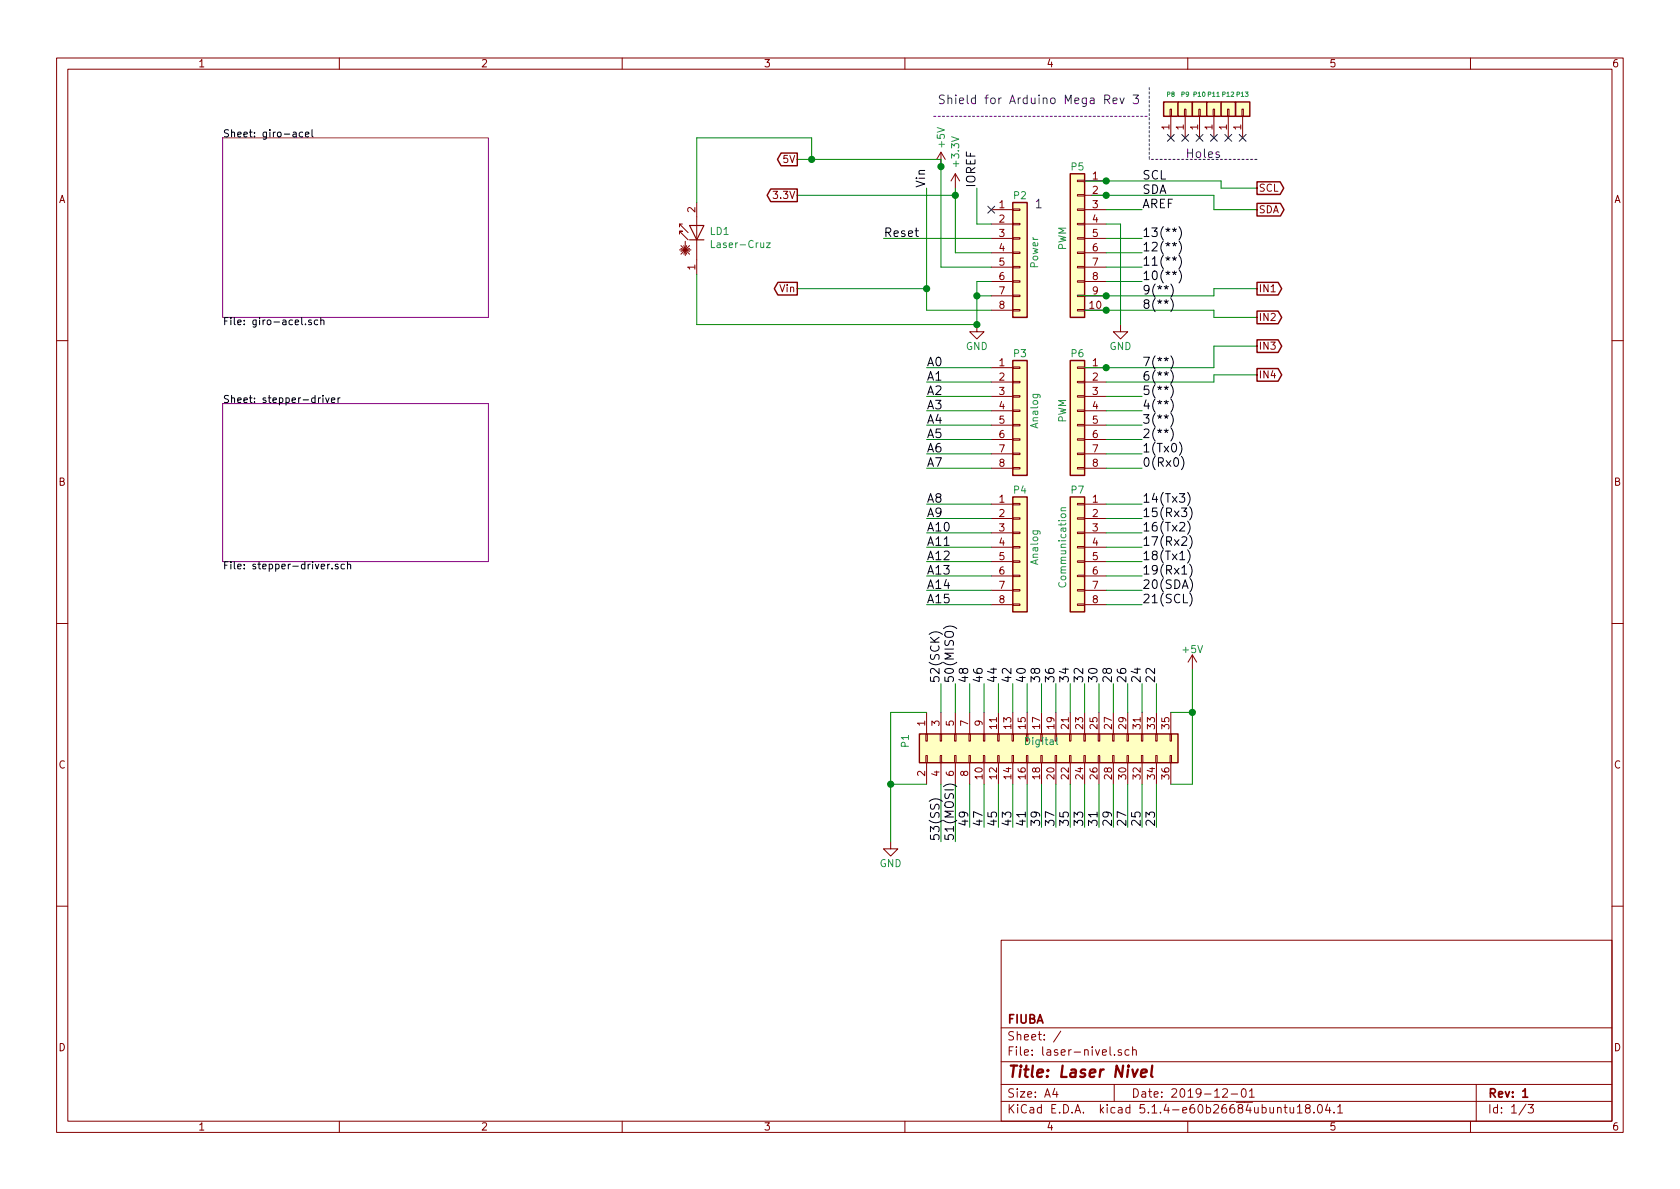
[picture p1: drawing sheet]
EESchema Schematic File Version 4
LIBS:laser-nivel-cache
EELAYER 30 0
EELAYER END
$Descr A4 11693 8268
encoding utf-8
Sheet 1 3
Title "Laser Nivel"
Date "2019-12-01"
Rev "1"
Comp "FIUBA"
Comment1 ""
Comment2 ""
Comment3 ""
Comment4 ""
$EndDescr
NoConn ~ 6900 1450
Text Label 6800 1300 1    60   ~ 0
IOREF
Text Label 6450 1300 1    60   ~ 0
Vin
Text Label 6450 2550 0    60   ~ 0
A0
Text Label 6450 2650 0    60   ~ 0
A1
Text Label 6450 2750 0    60   ~ 0
A2
Text Label 6450 2850 0    60   ~ 0
A3
Text Label 6450 2950 0    60   ~ 0
A4
Text Label 6450 3050 0    60   ~ 0
A5
Text Label 6450 3150 0    60   ~ 0
A6
Text Label 8050 4750 1    60   ~ 0
22
Text Label 7950 4750 1    60   ~ 0
24
Text Label 7850 4750 1    60   ~ 0
26
Text Label 7750 4750 1    60   ~ 0
28
Text Label 7650 4750 1    60   ~ 0
30
Text Label 7550 4750 1    60   ~ 0
32
Text Label 7450 4750 1    60   ~ 0
34
Text Label 7350 4750 1    60   ~ 0
36
Text Label 7250 4750 1    60   ~ 0
38
Text Label 7150 4750 1    60   ~ 0
40
Text Label 7050 4750 1    60   ~ 0
42
Text Label 6950 4750 1    60   ~ 0
44
Text Label 6850 4750 1    60   ~ 0
46
Text Label 6750 4750 1    60   ~ 0
48
Text Label 6650 4750 1    60   ~ 0
50(MISO)
Text Label 6550 4750 1    60   ~ 0
52(SCK)
Text Label 8050 5750 1    60   ~ 0
23
Text Label 7950 5750 1    60   ~ 0
25
Text Label 7850 5750 1    60   ~ 0
27
Text Label 7650 5750 1    60   ~ 0
31
Text Label 7750 5750 1    60   ~ 0
29
Text Label 7550 5750 1    60   ~ 0
33
Text Label 7450 5750 1    60   ~ 0
35
Text Label 7350 5750 1    60   ~ 0
37
Text Label 7250 5750 1    60   ~ 0
39
Text Label 7150 5750 1    60   ~ 0
41
Text Label 7050 5750 1    60   ~ 0
43
Text Label 6950 5750 1    60   ~ 0
45
Text Label 6850 5750 1    60   ~ 0
47
Text Label 6750 5750 1    60   ~ 0
49
Text Label 6650 5850 1    60   ~ 0
51(MOSI)
Text Label 6550 5850 1    60   ~ 0
53(SS)
Text Label 7950 4200 0    60   ~ 0
21(SCL)
Text Label 7950 3700 0    60   ~ 0
16(Tx2)
Text Label 7950 3600 0    60   ~ 0
15(Rx3)
Text Label 7950 3500 0    60   ~ 0
14(Tx3)
Text Label 7950 1650 0    60   ~ 0
13(**)
Text Label 7950 1750 0    60   ~ 0
12(**)
Text Label 7950 1850 0    60   ~ 0
11(**)
Text Label 7950 1950 0    60   ~ 0
10(**)
Text Label 7950 2050 0    60   ~ 0
9(**)
Text Label 7950 2150 0    60   ~ 0
8(**)
Text Label 7950 2550 0    60   ~ 0
7(**)
Text Label 7950 2650 0    60   ~ 0
6(**)
Text Label 7950 2750 0    60   ~ 0
5(**)
Text Label 7950 2850 0    60   ~ 0
4(**)
Text Label 7950 2950 0    60   ~ 0
3(**)
Text Label 7950 3050 0    60   ~ 0
2(**)
Text Label 7950 3150 0    60   ~ 0
1(Tx0)
Text Label 7950 3250 0    60   ~ 0
0(Rx0)
Text Label 7950 1350 0    60   ~ 0
SDA
Text Label 7950 1250 0    60   ~ 0
SCL
Text Label 7950 1450 0    60   ~ 0
AREF
Text Notes 6525 725  0    60   ~ 0
Shield for Arduino Mega Rev 3
Text Notes 8250 1100 0    60   ~ 0
Holes
$Comp
L laser-nivel-rescue:Conn_01x01-Connector_Generic P8
U 1 1
P 8150 750
F 0 "P8" V 8250 750 31  0000 C CNN
F 1 "CONN_01X01" V 8250 750 50  0001 C CNN
F 2 "Socket_Arduino_Mega:Arduino_1pin" H 8150 750 50  0001 C CNN
F 3 "" H 8150 750 50  0000 C CNN
	1    8150 750 
	0    -1   -1   0   
$EndComp
$Comp
L laser-nivel-rescue:Conn_01x01-Connector_Generic P9
U 1 1
P 8250 750
F 0 "P9" V 8350 750 31  0000 C CNN
F 1 "CONN_01X01" V 8350 750 50  0001 C CNN
F 2 "Socket_Arduino_Mega:Arduino_1pin" H 8250 750 50  0001 C CNN
F 3 "" H 8250 750 50  0000 C CNN
	1    8250 750 
	0    -1   -1   0   
$EndComp
$Comp
L laser-nivel-rescue:Conn_01x01-Connector_Generic P10
U 1 1
P 8350 750
F 0 "P10" V 8450 750 31  0000 C CNN
F 1 "CONN_01X01" V 8450 750 50  0001 C CNN
F 2 "Socket_Arduino_Mega:Arduino_1pin" H 8350 750 50  0001 C CNN
F 3 "" H 8350 750 50  0000 C CNN
	1    8350 750 
	0    -1   -1   0   
$EndComp
$Comp
L laser-nivel-rescue:Conn_01x01-Connector_Generic P11
U 1 1
P 8450 750
F 0 "P11" V 8550 750 31  0000 C CNN
F 1 "CONN_01X01" V 8550 750 50  0001 C CNN
F 2 "Socket_Arduino_Mega:Arduino_1pin" H 8450 750 50  0001 C CNN
F 3 "" H 8450 750 50  0000 C CNN
	1    8450 750 
	0    -1   -1   0   
$EndComp
$Comp
L laser-nivel-rescue:Conn_01x01-Connector_Generic P12
U 1 1
P 8550 750
F 0 "P12" V 8650 750 31  0000 C CNN
F 1 "CONN_01X01" V 8650 750 50  0001 C CNN
F 2 "Socket_Arduino_Mega:Arduino_1pin" H 8550 750 50  0001 C CNN
F 3 "" H 8550 750 50  0000 C CNN
	1    8550 750 
	0    -1   -1   0   
$EndComp
$Comp
L laser-nivel-rescue:Conn_01x01-Connector_Generic P13
U 1 1
P 8650 750
F 0 "P13" V 8750 750 31  0000 C CNN
F 1 "CONN_01X01" V 8750 750 50  0001 C CNN
F 2 "Socket_Arduino_Mega:Arduino_1pin" H 8650 750 50  0001 C CNN
F 3 "" H 8650 750 50  0000 C CNN
	1    8650 750 
	0    -1   -1   0   
$EndComp
NoConn ~ 8150 950 
NoConn ~ 8250 950 
NoConn ~ 8350 950 
NoConn ~ 8450 950 
NoConn ~ 8550 950 
NoConn ~ 8650 950 
$Comp
L laser-nivel-rescue:Conn_01x08-Connector_Generic P2
U 1 1
P 7100 1750
F 0 "P2" H 7100 2150 50  0000 C CNN
F 1 "Power" V 7200 1750 50  0000 C CNN
F 2 "Socket_Arduino_Mega:Socket_Strip_Arduino_1x08" H 7100 1750 50  0001 C CNN
F 3 "" H 7100 1750 50  0000 C CNN
	1    7100 1750
	1    0    0    -1  
$EndComp
Text Notes 7200 1450 0    60   ~ 0
1
$Comp
L laser-nivel-rescue:+3V3-power #PWR01
U 1 1
P 6650 1300
F 0 "#PWR01" H 6650 1150 50  0001 C CNN
F 1 "+3.3V" V 6650 1550 50  0000 C CNN
F 2 "" H 6650 1300 50  0000 C CNN
F 3 "" H 6650 1300 50  0000 C CNN
	1    6650 1300
	1    0    0    -1  
$EndComp
Text Label 6150 1650 0    60   ~ 0
Reset
$Comp
L laser-nivel-rescue:+5V-power #PWR02
U 1 1
P 6550 1150
F 0 "#PWR02" H 6550 1000 50  0001 C CNN
F 1 "+5V" V 6550 1350 50  0000 C CNN
F 2 "" H 6550 1150 50  0000 C CNN
F 3 "" H 6550 1150 50  0000 C CNN
	1    6550 1150
	1    0    0    -1  
$EndComp
$Comp
L laser-nivel-rescue:GND-power #PWR03
U 1 1
P 6800 2250
F 0 "#PWR03" H 6800 2000 50  0001 C CNN
F 1 "GND" H 6800 2100 50  0000 C CNN
F 2 "" H 6800 2250 50  0000 C CNN
F 3 "" H 6800 2250 50  0000 C CNN
	1    6800 2250
	1    0    0    -1  
$EndComp
$Comp
L laser-nivel-rescue:Conn_01x10-Connector_Generic P5
U 1 1
P 7500 1650
F 0 "P5" H 7500 2150 50  0000 C CNN
F 1 "PWM" V 7600 1650 50  0000 C CNN
F 2 "Socket_Arduino_Mega:Socket_Strip_Arduino_1x10" H 7500 1650 50  0001 C CNN
F 3 "" H 7500 1650 50  0000 C CNN
	1    7500 1650
	-1   0    0    -1  
$EndComp
$Comp
L laser-nivel-rescue:GND-power #PWR04
U 1 1
P 7800 2250
F 0 "#PWR04" H 7800 2000 50  0001 C CNN
F 1 "GND" H 7800 2100 50  0000 C CNN
F 2 "" H 7800 2250 50  0000 C CNN
F 3 "" H 7800 2250 50  0000 C CNN
	1    7800 2250
	1    0    0    -1  
$EndComp
$Comp
L laser-nivel-rescue:Conn_01x08-Connector_Generic P6
U 1 1
P 7500 2850
F 0 "P6" H 7500 3250 50  0000 C CNN
F 1 "PWM" V 7600 2850 50  0000 C CNN
F 2 "Socket_Arduino_Mega:Socket_Strip_Arduino_1x08" H 7500 2850 50  0001 C CNN
F 3 "" H 7500 2850 50  0000 C CNN
	1    7500 2850
	-1   0    0    -1  
$EndComp
$Comp
L laser-nivel-rescue:Conn_02x18_Odd_Even-Connector_Generic P1
U 1 1
P 7250 5150
F 0 "P1" H 7250 6100 50  0000 C CNN
F 1 "Digital" V 7250 5150 50  0000 C CNN
F 2 "Socket_Arduino_Mega:Socket_Strip_Arduino_2x18" H 7250 4100 50  0001 C CNN
F 3 "" H 7250 4100 50  0000 C CNN
	1    7250 5150
	0    -1   1    0   
$EndComp
Wire Wire Line
	6650 1300 6650 1350
Wire Wire Line
	6800 1550 6800 1300
Wire Wire Line
	6900 1550 6800 1550
Wire Notes Line
	8750 1100 8000 1100
Wire Notes Line
	6500 800  8000 800 
Wire Wire Line
	6650 1750 6900 1750
Wire Wire Line
	6550 1150 6550 1850
Wire Wire Line
	6550 1850 6900 1850
Wire Wire Line
	6900 2150 6450 2150
Wire Wire Line
	6450 2150 6450 2000
Wire Wire Line
	6150 1650 6900 1650
Wire Wire Line
	6900 1950 6800 1950
Wire Wire Line
	6800 1950 6800 2050
Wire Wire Line
	6800 2050 6800 2250
Wire Wire Line
	6900 2050 6800 2050
Connection ~ 6800 2050
Wire Wire Line
	7700 1450 7950 1450
Wire Wire Line
	7700 1650 7950 1650
Wire Wire Line
	7950 1750 7700 1750
Wire Wire Line
	7700 1850 7950 1850
Wire Wire Line
	7700 1950 7950 1950
Wire Wire Line
	7800 2250 7800 1550
Wire Wire Line
	7800 1550 7700 1550
Wire Wire Line
	6900 2550 6450 2550
Wire Wire Line
	6450 2650 6900 2650
Wire Wire Line
	6900 2750 6450 2750
Wire Wire Line
	6450 2850 6900 2850
Wire Wire Line
	6900 2950 6450 2950
Wire Wire Line
	6450 3050 6900 3050
Wire Wire Line
	6900 3150 6450 3150
Wire Wire Line
	7950 2750 7700 2750
Wire Wire Line
	7700 2850 7950 2850
Wire Wire Line
	7950 2950 7700 2950
Wire Wire Line
	7700 3050 7950 3050
Wire Wire Line
	7950 3150 7700 3150
Wire Wire Line
	7700 3250 7950 3250
Wire Wire Line
	7950 3500 7700 3500
Wire Wire Line
	7700 3600 7950 3600
Wire Wire Line
	7950 3700 7700 3700
Wire Wire Line
	7700 4200 7950 4200
Wire Wire Line
	8050 4950 8050 4750
Wire Wire Line
	7950 4950 7950 4750
Wire Wire Line
	7850 4950 7850 4750
Wire Wire Line
	7750 4950 7750 4750
Wire Wire Line
	7650 4950 7650 4750
Wire Wire Line
	7550 4950 7550 4750
Wire Wire Line
	7450 4950 7450 4750
Wire Wire Line
	7350 4950 7350 4750
Wire Wire Line
	7250 4950 7250 4750
Wire Wire Line
	7150 4950 7150 4750
Wire Wire Line
	7050 4950 7050 4750
Wire Wire Line
	6950 4950 6950 4750
Wire Wire Line
	6850 4950 6850 4750
Wire Wire Line
	6750 4950 6750 4750
Wire Wire Line
	6650 4950 6650 4750
Wire Wire Line
	6550 4950 6550 4750
Wire Wire Line
	8050 5450 8050 5750
Wire Wire Line
	7950 5450 7950 5750
Wire Wire Line
	7850 5450 7850 5750
Wire Wire Line
	7750 5450 7750 5750
Wire Wire Line
	7650 5450 7650 5750
Wire Wire Line
	7550 5450 7550 5750
Wire Wire Line
	7450 5450 7450 5750
Wire Wire Line
	7350 5450 7350 5750
Wire Wire Line
	7250 5450 7250 5750
Wire Wire Line
	7150 5450 7150 5750
Wire Wire Line
	7050 5450 7050 5750
Wire Wire Line
	6950 5450 6950 5750
Wire Wire Line
	6850 5450 6850 5750
Wire Wire Line
	6750 5450 6750 5750
Wire Wire Line
	6650 5450 6650 5850
Wire Wire Line
	6550 5450 6550 5850
Wire Wire Line
	6450 4950 6200 4950
$Comp
L laser-nivel-rescue:GND-power #PWR05
U 1 1
P 6200 5850
F 0 "#PWR05" H 6200 5600 50  0001 C CNN
F 1 "GND" H 6200 5700 50  0000 C CNN
F 2 "" H 6200 5850 50  0000 C CNN
F 3 "" H 6200 5850 50  0000 C CNN
	1    6200 5850
	1    0    0    -1  
$EndComp
Wire Wire Line
	6450 5450 6200 5450
Connection ~ 6200 5450
Wire Wire Line
	8300 5450 8150 5450
Wire Wire Line
	8300 4950 8150 4950
$Comp
L laser-nivel-rescue:+5V-power #PWR06
U 1 1
P 8300 4650
F 0 "#PWR06" H 8300 4500 50  0001 C CNN
F 1 "+5V" H 8300 4790 50  0000 C CNN
F 2 "" H 8300 4650 50  0000 C CNN
F 3 "" H 8300 4650 50  0000 C CNN
	1    8300 4650
	1    0    0    -1  
$EndComp
Connection ~ 8300 4950
Wire Wire Line
	8300 4650 8300 4950
Wire Wire Line
	8300 4950 8300 5450
Wire Wire Line
	6200 4950 6200 5450
Wire Wire Line
	6200 5450 6200 5850
Wire Wire Line
	6450 4200 6900 4200
Wire Wire Line
	6900 3700 6450 3700
Wire Wire Line
	6450 3600 6900 3600
Wire Wire Line
	6900 3500 6450 3500
Wire Wire Line
	6450 3250 6900 3250
$Comp
L laser-nivel-rescue:Conn_01x08-Connector_Generic P3
U 1 1
P 7100 2850
F 0 "P3" H 7100 3250 50  0000 C CNN
F 1 "Analog" V 7200 2850 50  0000 C CNN
F 2 "Socket_Arduino_Mega:Socket_Strip_Arduino_1x08" H 7100 2850 50  0001 C CNN
F 3 "" H 7100 2850 50  0000 C CNN
	1    7100 2850
	1    0    0    -1  
$EndComp
Text Label 6450 4200 0    60   ~ 0
A15
Text Label 6450 3700 0    60   ~ 0
A10
Text Label 6450 3600 0    60   ~ 0
A9
Text Label 6450 3500 0    60   ~ 0
A8
Text Label 6450 3250 0    60   ~ 0
A7
Text Label 6450 3800 0    60   ~ 0
A11
Text Label 6450 3900 0    60   ~ 0
A12
Text Label 6450 4000 0    60   ~ 0
A13
Text Label 6450 4100 0    60   ~ 0
A14
$Comp
L laser-nivel-rescue:Conn_01x08-Connector_Generic P4
U 1 1
P 7100 3800
F 0 "P4" H 7100 4200 50  0000 C CNN
F 1 "Analog" V 7200 3800 50  0000 C CNN
F 2 "Socket_Arduino_Mega:Socket_Strip_Arduino_1x08" H 7100 3800 50  0001 C CNN
F 3 "" H 7100 3800 50  0000 C CNN
	1    7100 3800
	1    0    0    -1  
$EndComp
Wire Wire Line
	6450 3800 6900 3800
Wire Wire Line
	6900 3900 6450 3900
Wire Wire Line
	6450 4000 6900 4000
Wire Wire Line
	6900 4100 6450 4100
Wire Wire Line
	7950 4100 7700 4100
Wire Wire Line
	7700 4000 7950 4000
Wire Wire Line
	7950 3900 7700 3900
Wire Wire Line
	7700 3800 7950 3800
$Comp
L laser-nivel-rescue:Conn_01x08-Connector_Generic P7
U 1 1
P 7500 3800
F 0 "P7" H 7500 4200 50  0000 C CNN
F 1 "Communication" V 7600 3800 50  0000 C CNN
F 2 "Socket_Arduino_Mega:Socket_Strip_Arduino_1x08" H 7500 3800 50  0001 C CNN
F 3 "" H 7500 3800 50  0000 C CNN
	1    7500 3800
	-1   0    0    -1  
$EndComp
Text Label 7950 3800 0    60   ~ 0
17(Rx2)
Text Label 7950 3900 0    60   ~ 0
18(Tx1)
Text Label 7950 4000 0    60   ~ 0
19(Rx1)
Text Label 7950 4100 0    60   ~ 0
20(SDA)
$Sheet
S 1550 950  1850 1250
U 5DE4E463
F0 "giro-acel" 50
F1 "giro-acel.sch" 50
$EndSheet
$Sheet
S 1550 2800 1850 1100
U 5DE53536
F0 "stepper-driver" 50
F1 "stepper-driver.sch" 50
$EndSheet
Text GLabel 5550 1100 0    50   Output ~ 0
5V
Text GLabel 5550 1350 0    50   Output ~ 0
3.3V
Text GLabel 8750 1300 2    50   Output ~ 0
SCL
Text GLabel 8750 1450 2    50   Output ~ 0
SDA
Text GLabel 5550 2000 0    50   Output ~ 0
Vin
Text GLabel 8750 2000 2    50   Output ~ 0
IN1
Text GLabel 8750 2200 2    50   Output ~ 0
IN2
Text GLabel 8750 2400 2    50   Output ~ 0
IN3
Text GLabel 8750 2600 2    50   Output ~ 0
IN4
Wire Wire Line
	5550 1100 5650 1100
Wire Wire Line
	6550 1100 6550 1150
Connection ~ 6550 1150
Wire Wire Line
	5550 1350 6650 1350
Connection ~ 6650 1350
Wire Wire Line
	6650 1350 6650 1750
Wire Wire Line
	5550 2000 6450 2000
Connection ~ 6450 2000
Wire Wire Line
	6450 2000 6450 1300
Wire Wire Line
	8500 1250 8500 1300
Wire Wire Line
	8500 1300 8750 1300
Wire Wire Line
	7550 1250 7700 1250
Connection ~ 7700 1250
Wire Wire Line
	7700 1250 8500 1250
Wire Wire Line
	8450 1350 8450 1450
Wire Wire Line
	8450 1450 8750 1450
Wire Wire Line
	7600 1350 7700 1350
Connection ~ 7700 1350
Wire Wire Line
	7700 1350 8450 1350
Wire Wire Line
	8450 2050 8450 2000
Wire Wire Line
	8450 2000 8750 2000
Wire Wire Line
	7500 2050 7700 2050
Connection ~ 7700 2050
Wire Wire Line
	7700 2050 8450 2050
Wire Wire Line
	8450 2150 8450 2200
Wire Wire Line
	8450 2200 8750 2200
Wire Wire Line
	7550 2150 7700 2150
Connection ~ 7700 2150
Wire Wire Line
	7700 2150 8450 2150
Wire Wire Line
	8450 2550 8450 2400
Wire Wire Line
	8450 2400 8750 2400
Wire Wire Line
	7550 2550 7700 2550
Connection ~ 7700 2550
Wire Wire Line
	7700 2550 8450 2550
Wire Wire Line
	8450 2650 8450 2600
Wire Wire Line
	8450 2600 8750 2600
Wire Wire Line
	7700 2650 8450 2650
$Comp
L Device:Laserdiode_1C2A LD1
U 1 1
P 4850 1600
F 0 "LD1" V 4846 1512 50  0000 R CNN
F 1 "Laser-Cruz" V 4755 1512 50  0000 R CNN
F 2 "" H 4750 1575 50  0001 C CNN
F 3 "~" H 4880 1400 50  0001 C CNN
	1    4850 1600
	0    -1   -1   0   
$EndComp
Wire Wire Line
	5650 1100 5650 950 
Wire Wire Line
	5650 950  4850 950 
Wire Wire Line
	4850 950  4850 1400
Connection ~ 5650 1100
Wire Wire Line
	5650 1100 6550 1100
Wire Wire Line
	4850 1900 4850 2250
Wire Wire Line
	4850 2250 6800 2250
Connection ~ 6800 2250
Wire Notes Line
	8000 600  8000 1100
$EndSCHEMATC
